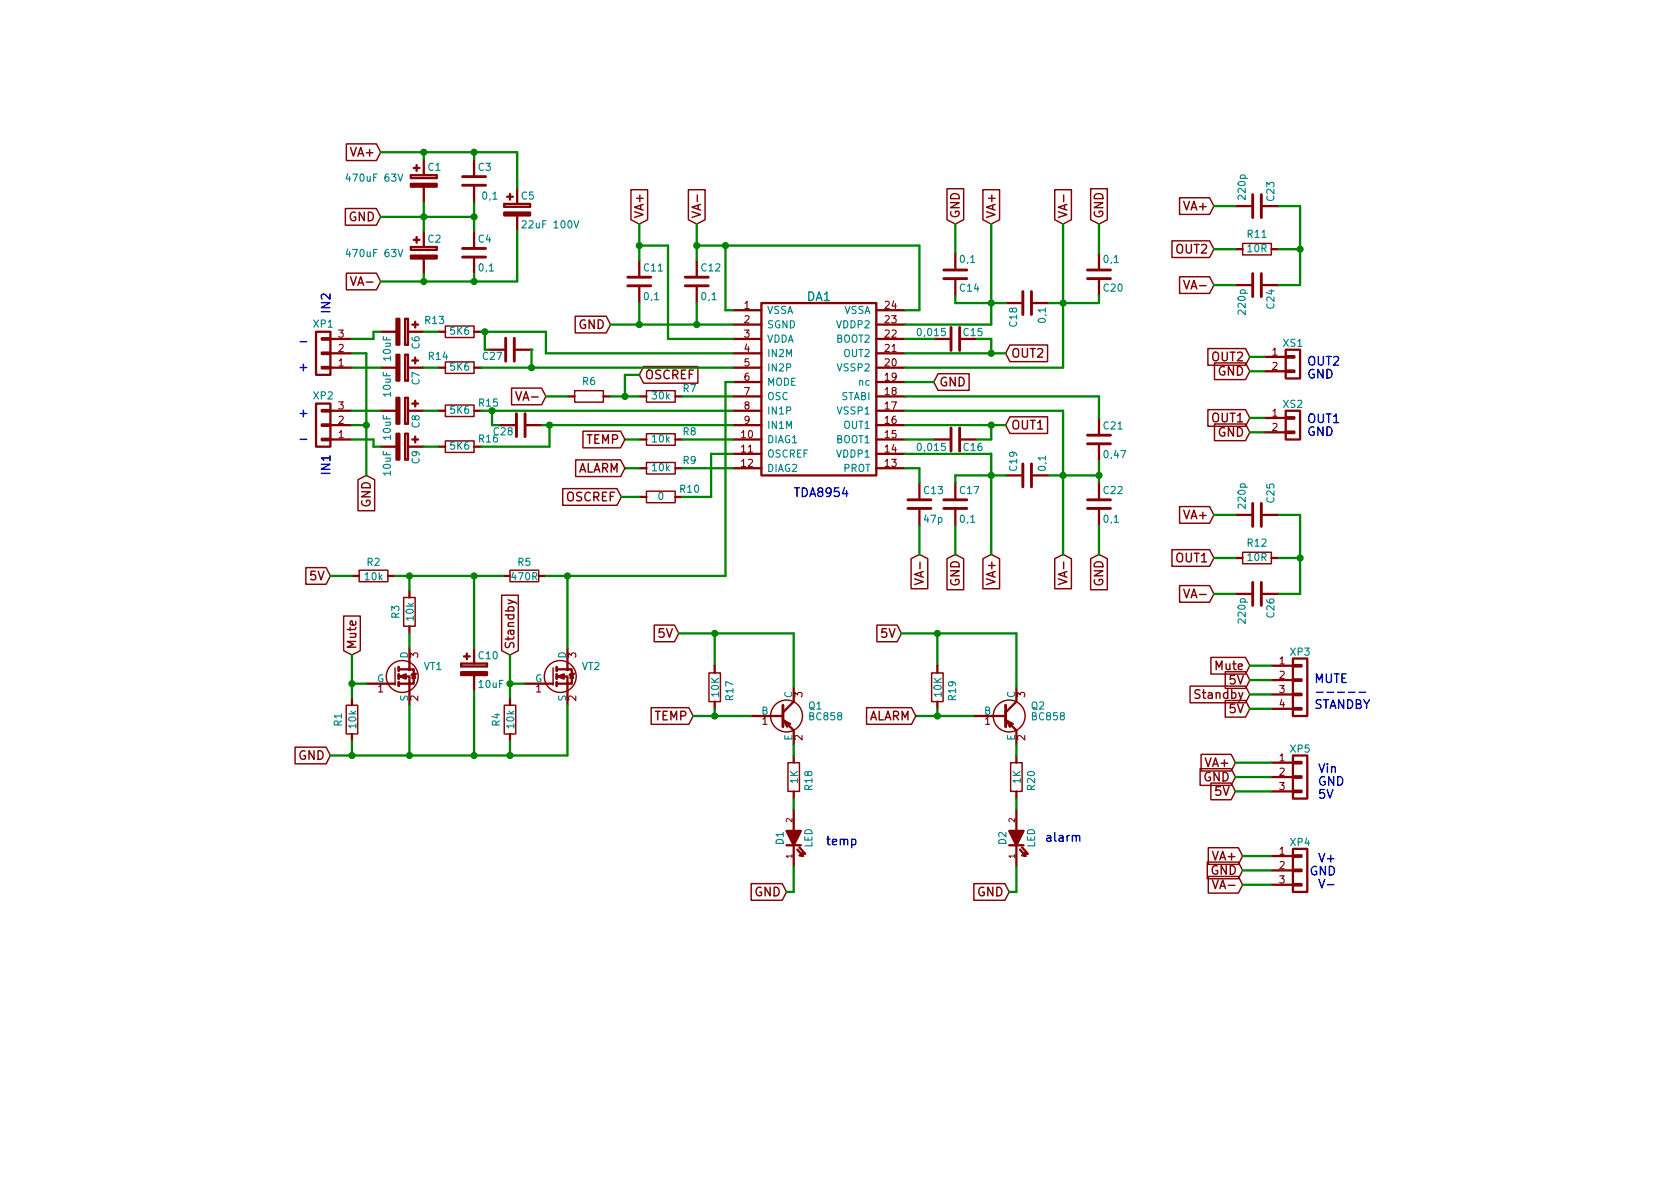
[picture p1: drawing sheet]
EESchema Schematic File Version 4
LIBS:RDC2-0036-cache
EELAYER 26 0
EELAYER END
$Descr A4 11693 8268
encoding utf-8
Sheet 1 1
Title ""
Date ""
Rev ""
Comp ""
Comment1 ""
Comment2 ""
Comment3 ""
Comment4 ""
$EndDescr
$Comp
L RDC2-0036-rescue:TDA8954 DA1
U 1 1
P 5700 2700
F 0 "DA1" H 5700 3350 60  0000 C CNN
F 1 "TDA8954" H 5700 2000 60  0001 C CNN
F 2 "NewComponents:HSOP24" H 5800 2750 60  0001 C CNN
F 3 "" H 5800 2750 60  0000 C CNN
	1    5700 2700
	-1   0    0    -1  
$EndComp
$Comp
L Device:CP C6
U 1 1
P 2800 2300
F 0 "C6" H 2825 2400 50  0000 L CNN
F 1 "10uF" H 2825 2200 50  0000 L CNN
F 2 "NewComponents:TantalC_SizeA_EIA-3216_HandSoldering_mm" H 2838 2150 50  0001 C CNN
F 3 "" H 2800 2300 50  0000 C CNN
	1    2800 2300
	0    1    1    0   
$EndComp
$Comp
L Device:CP C7
U 1 1
P 2800 2550
F 0 "C7" H 2825 2650 50  0000 L CNN
F 1 "10uF" H 2825 2450 50  0000 L CNN
F 2 "NewComponents:TantalC_SizeA_EIA-3216_HandSoldering_mm" H 2838 2400 50  0001 C CNN
F 3 "" H 2800 2550 50  0000 C CNN
	1    2800 2550
	0    1    1    0   
$EndComp
$Comp
L Device:CP C8
U 1 1
P 2800 2850
F 0 "C8" H 2825 2950 50  0000 L CNN
F 1 "10uF" H 2825 2750 50  0000 L CNN
F 2 "NewComponents:TantalC_SizeA_EIA-3216_HandSoldering_mm" H 2838 2700 50  0001 C CNN
F 3 "" H 2800 2850 50  0000 C CNN
	1    2800 2850
	0    1    1    0   
$EndComp
$Comp
L Device:CP C9
U 1 1
P 2800 3100
F 0 "C9" H 2825 3200 50  0000 L CNN
F 1 "10uF" H 2825 3000 50  0000 L CNN
F 2 "NewComponents:TantalC_SizeA_EIA-3216_HandSoldering_mm" H 2838 2950 50  0001 C CNN
F 3 "" H 2800 3100 50  0000 C CNN
	1    2800 3100
	0    1    1    0   
$EndComp
Text GLabel 4250 2250 0    60   Input ~ 0
GND
$Comp
L conn:CONN_01X03 XP1
U 1 1
P 2250 2450
F 0 "XP1" H 2250 2250 50  0000 C CNN
F 1 "CONN_01X03" V 2350 2450 50  0001 C CNN
F 2 "NewComponents:Pin_Header_Straight_1x03_mm" H 2250 2450 50  0001 C CNN
F 3 "" H 2250 2450 50  0000 C CNN
	1    2250 2450
	-1   0    0    1   
$EndComp
$Comp
L conn:CONN_01X03 XP2
U 1 1
P 2250 2950
F 0 "XP2" H 2250 2750 50  0000 C CNN
F 1 "CONN_01X03" V 2350 2950 50  0001 C CNN
F 2 "NewComponents:Pin_Header_Straight_1x03_mm" H 2250 2950 50  0001 C CNN
F 3 "" H 2250 2950 50  0000 C CNN
	1    2250 2950
	-1   0    0    1   
$EndComp
Text GLabel 2550 3300 3    60   Input ~ 0
GND
Text GLabel 6500 2650 2    60   Input ~ 0
GND
$Comp
L Device:C C12
U 1 1
P 4850 1950
F 0 "C12" H 4875 2050 50  0000 L CNN
F 1 "0,1" H 4875 1850 50  0000 L CNN
F 2 "Capacitors_SMD:C_0603_HandSoldering" H 4888 1800 50  0001 C CNN
F 3 "" H 4850 1950 50  0000 C CNN
	1    4850 1950
	1    0    0    -1  
$EndComp
$Comp
L Device:C C11
U 1 1
P 4450 1950
F 0 "C11" H 4475 2050 50  0000 L CNN
F 1 "0,1" H 4475 1850 50  0000 L CNN
F 2 "Capacitors_SMD:C_0603_HandSoldering" H 4488 1800 50  0001 C CNN
F 3 "" H 4450 1950 50  0000 C CNN
	1    4450 1950
	1    0    0    -1  
$EndComp
Text GLabel 4450 1550 1    60   Input ~ 0
VA+
Text GLabel 4850 1550 1    60   Input ~ 0
VA-
$Comp
L Device:C C19
U 1 1
P 7150 3300
F 0 "C19" H 7175 3400 50  0000 L CNN
F 1 "0,1" H 7175 3200 50  0000 L CNN
F 2 "Resistors_SMD:R_1206_HandSoldering" H 7188 3150 50  0001 C CNN
F 3 "" H 7150 3300 50  0000 C CNN
	1    7150 3300
	0    -1   -1   0   
$EndComp
$Comp
L Device:C C17
U 1 1
P 6650 3500
F 0 "C17" H 6675 3600 50  0000 L CNN
F 1 "0,1" H 6675 3400 50  0000 L CNN
F 2 "Capacitors_SMD:C_0603_HandSoldering" H 6688 3350 50  0001 C CNN
F 3 "" H 6650 3500 50  0000 C CNN
	1    6650 3500
	1    0    0    -1  
$EndComp
$Comp
L Device:C C22
U 1 1
P 7650 3500
F 0 "C22" H 7675 3600 50  0000 L CNN
F 1 "0,1" H 7675 3400 50  0000 L CNN
F 2 "Capacitors_SMD:C_0603_HandSoldering" H 7688 3350 50  0001 C CNN
F 3 "" H 7650 3500 50  0000 C CNN
	1    7650 3500
	1    0    0    -1  
$EndComp
Text GLabel 6650 3850 3    60   Input ~ 0
GND
Text GLabel 7650 3850 3    60   Input ~ 0
GND
Text GLabel 6900 3850 3    60   Input ~ 0
VA+
Text GLabel 7400 3850 3    60   Input ~ 0
VA-
$Comp
L Device:C C13
U 1 1
P 6400 3500
F 0 "C13" H 6425 3600 50  0000 L CNN
F 1 "47p" H 6425 3400 50  0000 L CNN
F 2 "Capacitors_SMD:C_0603_HandSoldering" H 6438 3350 50  0001 C CNN
F 3 "" H 6400 3500 50  0000 C CNN
	1    6400 3500
	1    0    0    -1  
$EndComp
Text GLabel 6400 3850 3    60   Input ~ 0
VA-
$Comp
L Device:C C21
U 1 1
P 7650 3050
F 0 "C21" H 7675 3150 50  0000 L CNN
F 1 "0,47" H 7675 2950 50  0000 L CNN
F 2 "Capacitors_SMD:C_0603_HandSoldering" H 7688 2900 50  0001 C CNN
F 3 "" H 7650 3050 50  0000 C CNN
	1    7650 3050
	1    0    0    -1  
$EndComp
$Comp
L Device:C C18
U 1 1
P 7150 2100
F 0 "C18" H 7175 2200 50  0000 L CNN
F 1 "0,1" H 7175 2000 50  0000 L CNN
F 2 "Resistors_SMD:R_1206_HandSoldering" H 7188 1950 50  0001 C CNN
F 3 "" H 7150 2100 50  0000 C CNN
	1    7150 2100
	0    -1   1    0   
$EndComp
$Comp
L Device:C C14
U 1 1
P 6650 1900
F 0 "C14" H 6675 2000 50  0000 L CNN
F 1 "0,1" H 6675 1800 50  0000 L CNN
F 2 "Capacitors_SMD:C_0603_HandSoldering" H 6688 1750 50  0001 C CNN
F 3 "" H 6650 1900 50  0000 C CNN
	1    6650 1900
	1    0    0    1   
$EndComp
$Comp
L Device:C C20
U 1 1
P 7650 1900
F 0 "C20" H 7675 2000 50  0000 L CNN
F 1 "0,1" H 7675 1800 50  0000 L CNN
F 2 "Capacitors_SMD:C_0603_HandSoldering" H 7688 1750 50  0001 C CNN
F 3 "" H 7650 1900 50  0000 C CNN
	1    7650 1900
	1    0    0    1   
$EndComp
Text GLabel 6650 1550 1    60   Input ~ 0
GND
Text GLabel 7650 1550 1    60   Input ~ 0
GND
Text GLabel 6900 1550 1    60   Input ~ 0
VA+
Text GLabel 7400 1550 1    60   Input ~ 0
VA-
$Comp
L Device:R R8
U 1 1
P 4600 3050
F 0 "R8" V 4650 2850 50  0000 C CNN
F 1 "10k" V 4600 3050 50  0000 C CNN
F 2 "Resistors_SMD:R_0603_HandSoldering" V 4530 3050 50  0001 C CNN
F 3 "" H 4600 3050 50  0000 C CNN
	1    4600 3050
	0    -1   -1   0   
$EndComp
$Comp
L Device:R R9
U 1 1
P 4600 3250
F 0 "R9" V 4650 3050 50  0000 C CNN
F 1 "10k" V 4600 3250 50  0000 C CNN
F 2 "Resistors_SMD:R_0603_HandSoldering" V 4530 3250 50  0001 C CNN
F 3 "" H 4600 3250 50  0000 C CNN
	1    4600 3250
	0    -1   -1   0   
$EndComp
Text GLabel 4725 4400 0    60   Input ~ 0
5V
$Comp
L Device:R R7
U 1 1
P 4600 2750
F 0 "R7" V 4650 2550 50  0000 C CNN
F 1 "30k" V 4600 2750 50  0000 C CNN
F 2 "Capacitors_SMD:C_0805_HandSoldering" V 4530 2750 50  0001 C CNN
F 3 "" H 4600 2750 50  0000 C CNN
	1    4600 2750
	0    -1   -1   0   
$EndComp
Text GLabel 3800 2750 0    60   Input ~ 0
VA-
$Comp
L Device:R R10
U 1 1
P 4600 3450
F 0 "R10" V 4650 3250 50  0000 C CNN
F 1 "0" V 4600 3450 50  0000 C CNN
F 2 "Capacitors_SMD:C_0402" V 4530 3450 50  0001 C CNN
F 3 "" H 4600 3450 50  0000 C CNN
	1    4600 3450
	0    -1   -1   0   
$EndComp
$Comp
L Device:R R6
U 1 1
P 4100 2750
F 0 "R6" V 4200 2750 50  0000 C CNN
F 1 "R" V 4100 2750 50  0001 C CNN
F 2 "Capacitors_SMD:C_0402" V 4030 2750 50  0001 C CNN
F 3 "" H 4100 2750 50  0000 C CNN
	1    4100 2750
	0    -1   -1   0   
$EndComp
Text GLabel 4325 3450 0    60   Input ~ 0
OSCREF
Text GLabel 4450 2600 2    60   Input ~ 0
OSCREF
$Comp
L Device:CP C1
U 1 1
P 2950 1250
F 0 "C1" H 2975 1350 50  0000 L CNN
F 1 "470uF 63V" H 2400 1275 50  0000 L CNN
F 2 "Capacitors_ThroughHole:C_Radial_D16_L25_P7.5" H 2988 1100 50  0001 C CNN
F 3 "" H 2950 1250 50  0000 C CNN
	1    2950 1250
	1    0    0    -1  
$EndComp
$Comp
L Device:CP C2
U 1 1
P 2950 1750
F 0 "C2" H 2975 1850 50  0000 L CNN
F 1 "470uF 63V" H 2400 1750 50  0000 L CNN
F 2 "Capacitors_ThroughHole:C_Radial_D16_L25_P7.5" H 2988 1600 50  0001 C CNN
F 3 "" H 2950 1750 50  0000 C CNN
	1    2950 1750
	1    0    0    -1  
$EndComp
Text GLabel 2650 1050 0    60   Input ~ 0
VA+
Text GLabel 2650 1950 0    60   Input ~ 0
VA-
Text GLabel 2650 1500 0    60   Input ~ 0
GND
$Comp
L Device:CP C5
U 1 1
P 3600 1450
F 0 "C5" H 3625 1550 50  0000 L CNN
F 1 "22uF 100V" H 3625 1350 50  0000 L CNN
F 2 "Capacitors_ThroughHole:C_Radial_D8_L11.5_P3.5" H 3638 1300 50  0001 C CNN
F 3 "" H 3600 1450 50  0000 C CNN
	1    3600 1450
	1    0    0    -1  
$EndComp
$Comp
L Device:R R12
U 1 1
P 8750 3875
F 0 "R12" V 8850 3875 50  0000 C CNN
F 1 "10R" V 8750 3875 50  0000 C CNN
F 2 "Resistors_SMD:R_0603_HandSoldering" V 8680 3875 50  0001 C CNN
F 3 "" H 8750 3875 50  0000 C CNN
	1    8750 3875
	0    -1   -1   0   
$EndComp
$Comp
L Device:C C26
U 1 1
P 8750 4125
F 0 "C26" H 8775 4225 50  0000 L CNN
F 1 "220p" H 8775 4025 50  0000 L CNN
F 2 "Capacitors_SMD:C_0603_HandSoldering" H 8788 3975 50  0001 C CNN
F 3 "" H 8750 4125 50  0000 C CNN
	1    8750 4125
	0    1    1    0   
$EndComp
$Comp
L Device:C C25
U 1 1
P 8750 3575
F 0 "C25" H 8525 3675 50  0000 L CNN
F 1 "220p" H 8525 3475 50  0000 L CNN
F 2 "Capacitors_SMD:C_0603_HandSoldering" H 8788 3425 50  0001 C CNN
F 3 "" H 8750 3575 50  0000 C CNN
	1    8750 3575
	0    1    1    0   
$EndComp
Text GLabel 8450 4125 0    60   Input ~ 0
VA-
Text GLabel 8450 3575 0    60   Input ~ 0
VA+
$Comp
L Device:C C16
U 1 1
P 6650 3050
F 0 "C16" V 6700 3100 50  0000 L CNN
F 1 "0,015" V 6700 2775 50  0000 L CNN
F 2 "Capacitors_SMD:C_0603_HandSoldering" H 6688 2900 50  0001 C CNN
F 3 "" H 6650 3050 50  0000 C CNN
	1    6650 3050
	0    1    1    0   
$EndComp
Text GLabel 7000 2950 2    60   Input ~ 0
OUT1
Text GLabel 8450 3875 0    60   Input ~ 0
OUT1
$Comp
L conn:CONN_01X02 XS2
U 1 1
P 9000 2950
F 0 "XS2" H 9000 3100 50  0000 C CNN
F 1 "CONN_01X02" V 9100 2950 50  0001 C CNN
F 2 "NewComponents:Clem_2Pos_P5" H 9000 2950 50  0001 C CNN
F 3 "" H 9000 2950 50  0000 C CNN
	1    9000 2950
	1    0    0    -1  
$EndComp
Text GLabel 8700 3000 0    60   Input ~ 0
GND
$Comp
L Device:R R11
U 1 1
P 8750 1725
F 0 "R11" V 8850 1725 50  0000 C CNN
F 1 "10R" V 8750 1725 50  0000 C CNN
F 2 "Resistors_SMD:R_0603_HandSoldering" V 8680 1725 50  0001 C CNN
F 3 "" H 8750 1725 50  0000 C CNN
	1    8750 1725
	0    -1   -1   0   
$EndComp
$Comp
L Device:C C24
U 1 1
P 8750 1975
F 0 "C24" H 8775 2075 50  0000 L CNN
F 1 "220p" H 8775 1875 50  0000 L CNN
F 2 "Capacitors_SMD:C_0603_HandSoldering" H 8788 1825 50  0001 C CNN
F 3 "" H 8750 1975 50  0000 C CNN
	1    8750 1975
	0    1    1    0   
$EndComp
$Comp
L Device:C C23
U 1 1
P 8750 1425
F 0 "C23" H 8575 1525 50  0000 L CNN
F 1 "220p" H 8525 1325 50  0000 L CNN
F 2 "Capacitors_SMD:C_0603_HandSoldering" H 8788 1275 50  0001 C CNN
F 3 "" H 8750 1425 50  0000 C CNN
	1    8750 1425
	0    1    1    0   
$EndComp
Text GLabel 8450 1975 0    60   Input ~ 0
VA-
Text GLabel 8450 1425 0    60   Input ~ 0
VA+
Text GLabel 8450 1725 0    60   Input ~ 0
OUT2
$Comp
L conn:CONN_01X02 XS1
U 1 1
P 9000 2525
F 0 "XS1" H 9000 2675 50  0000 C CNN
F 1 "CONN_01X02" V 9100 2525 50  0001 C CNN
F 2 "NewComponents:Clem_2Pos_P5" H 9000 2525 50  0001 C CNN
F 3 "" H 9000 2525 50  0000 C CNN
	1    9000 2525
	1    0    0    -1  
$EndComp
Text GLabel 8700 2575 0    60   Input ~ 0
GND
Text GLabel 7000 2450 2    60   Input ~ 0
OUT2
$Comp
L Device:C C15
U 1 1
P 6650 2350
F 0 "C15" V 6600 2400 50  0000 L CNN
F 1 "0,015" V 6600 2075 50  0000 L CNN
F 2 "Capacitors_SMD:C_0603_HandSoldering" H 6688 2200 50  0001 C CNN
F 3 "" H 6650 2350 50  0000 C CNN
	1    6650 2350
	0    1    1    0   
$EndComp
$Comp
L transistors:BSS138 VT1
U 1 1
P 2750 4700
F 0 "VT1" H 2950 4775 50  0000 L CNN
F 1 "BSS138" H 2950 4700 50  0001 L CNN
F 2 "NewComponents:SOT-23_mm" H 2950 4625 50  0001 L CIN
F 3 "" H 2750 4700 50  0000 L CNN
	1    2750 4700
	1    0    0    -1  
$EndComp
$Comp
L Device:R R1
U 1 1
P 2450 5000
F 0 "R1" V 2350 5000 50  0000 C CNN
F 1 "10k" V 2450 5000 50  0000 C CNN
F 2 "Resistors_SMD:R_0603_HandSoldering" V 2380 5000 50  0001 C CNN
F 3 "" H 2450 5000 50  0000 C CNN
	1    2450 5000
	1    0    0    -1  
$EndComp
$Comp
L Device:R R3
U 1 1
P 2850 4250
F 0 "R3" V 2750 4250 50  0000 C CNN
F 1 "10k" V 2850 4250 50  0000 C CNN
F 2 "Resistors_SMD:R_0603_HandSoldering" V 2780 4250 50  0001 C CNN
F 3 "" H 2850 4250 50  0000 C CNN
	1    2850 4250
	1    0    0    -1  
$EndComp
$Comp
L Device:R R2
U 1 1
P 2600 4000
F 0 "R2" V 2500 4000 50  0000 C CNN
F 1 "10k" V 2600 4000 50  0000 C CNN
F 2 "Resistors_SMD:R_0603_HandSoldering" V 2530 4000 50  0001 C CNN
F 3 "" H 2600 4000 50  0000 C CNN
	1    2600 4000
	0    1    1    0   
$EndComp
Text GLabel 2300 4000 0    60   Input ~ 0
5V
$Comp
L Device:CP C10
U 1 1
P 3300 4650
F 0 "C10" H 3325 4750 50  0000 L CNN
F 1 "10uF" H 3325 4550 50  0000 L CNN
F 2 "NewComponents:TantalC_SizeA_EIA-3216_HandSoldering_mm" H 3338 4500 50  0001 C CNN
F 3 "" H 3300 4650 50  0000 C CNN
	1    3300 4650
	1    0    0    -1  
$EndComp
Text GLabel 2300 5250 0    60   Input ~ 0
GND
$Comp
L Device:R R5
U 1 1
P 3650 4000
F 0 "R5" V 3550 4000 50  0000 C CNN
F 1 "470R" V 3650 4000 50  0000 C CNN
F 2 "Resistors_SMD:R_0603_HandSoldering" V 3580 4000 50  0001 C CNN
F 3 "" H 3650 4000 50  0000 C CNN
	1    3650 4000
	0    1    1    0   
$EndComp
$Comp
L transistors:BSS138 VT2
U 1 1
P 3850 4700
F 0 "VT2" H 4050 4775 50  0000 L CNN
F 1 "BSS138" H 4050 4700 50  0001 L CNN
F 2 "NewComponents:SOT-23_mm" H 4050 4625 50  0001 L CIN
F 3 "" H 3850 4700 50  0000 L CNN
	1    3850 4700
	1    0    0    -1  
$EndComp
$Comp
L Device:R R4
U 1 1
P 3550 5000
F 0 "R4" V 3450 5000 50  0000 C CNN
F 1 "10k" V 3550 5000 50  0000 C CNN
F 2 "Resistors_SMD:R_0603_HandSoldering" V 3480 5000 50  0001 C CNN
F 3 "" H 3550 5000 50  0000 C CNN
	1    3550 5000
	1    0    0    -1  
$EndComp
Text GLabel 2450 4550 1    60   Input ~ 0
Mute
Text GLabel 3550 4550 1    60   Input ~ 0
Standby
Text GLabel 8700 4625 0    60   Input ~ 0
Mute
Text GLabel 8700 4725 0    60   Input ~ 0
5V
Text GLabel 8700 4825 0    60   Input ~ 0
Standby
$Comp
L conn:CONN_01X03 XP4
U 1 1
P 9050 6050
F 0 "XP4" H 9050 6250 50  0000 C CNN
F 1 "CONN_01X03" V 9150 6050 50  0001 C CNN
F 2 "NewComponents:Pin_Header_Straight_1x03_mm" H 9050 6050 50  0001 C CNN
F 3 "" H 9050 6050 50  0000 C CNN
	1    9050 6050
	1    0    0    -1  
$EndComp
Text GLabel 8650 6050 0    60   Input ~ 0
GND
Text GLabel 8650 5950 0    60   Input ~ 0
VA+
Text GLabel 8650 6150 0    60   Input ~ 0
VA-
$Comp
L Device:C C4
U 1 1
P 3300 1750
F 0 "C4" H 3325 1850 50  0000 L CNN
F 1 "0,1" H 3325 1650 50  0000 L CNN
F 2 "Capacitors_SMD:C_1210_HandSoldering" H 3338 1600 50  0001 C CNN
F 3 "" H 3300 1750 50  0000 C CNN
	1    3300 1750
	1    0    0    -1  
$EndComp
$Comp
L Device:C C3
U 1 1
P 3300 1250
F 0 "C3" H 3325 1350 50  0000 L CNN
F 1 "0,1" H 3350 1150 50  0000 L CNN
F 2 "Capacitors_SMD:C_1210_HandSoldering" H 3338 1100 50  0001 C CNN
F 3 "" H 3300 1250 50  0000 C CNN
	1    3300 1250
	1    0    0    -1  
$EndComp
Text GLabel 8700 4925 0    60   Input ~ 0
5V
$Comp
L conn:CONN_01X03 XP5
U 1 1
P 9050 5400
F 0 "XP5" H 9050 5600 50  0000 C CNN
F 1 "CONN_01X03" V 9150 5400 50  0001 C CNN
F 2 "NewComponents:Pin_Header_Straight_1x03_mm" H 9050 5400 50  0001 C CNN
F 3 "" H 9050 5400 50  0000 C CNN
	1    9050 5400
	1    0    0    -1  
$EndComp
Text GLabel 8600 5400 0    60   Input ~ 0
GND
Text GLabel 8600 5500 0    60   Input ~ 0
5V
Text GLabel 8600 5300 0    60   Input ~ 0
VA+
$Comp
L conn:CONN_01X04 XP3
U 1 1
P 9050 4775
F 0 "XP3" H 9050 5025 50  0000 C CNN
F 1 "CONN_01X04" V 9150 4775 50  0001 C CNN
F 2 "NewComponents:Pin_Header_Straight_1x04_mm" H 9050 4775 50  0001 C CNN
F 3 "" H 9050 4775 50  0000 C CNN
	1    9050 4775
	1    0    0    -1  
$EndComp
Text GLabel 8700 2475 0    60   Input ~ 0
OUT2
Text GLabel 8700 2900 0    60   Input ~ 0
OUT1
$Comp
L Device:R R13
U 1 1
P 3200 2300
F 0 "R13" V 3275 2475 50  0000 C CNN
F 1 "5K6" V 3200 2300 50  0000 C CNN
F 2 "Resistors_SMD:R_0603_HandSoldering" V 3130 2300 50  0001 C CNN
F 3 "" H 3200 2300 50  0000 C CNN
	1    3200 2300
	0    -1   -1   0   
$EndComp
$Comp
L Device:R R16
U 1 1
P 3200 3100
F 0 "R16" V 3250 2900 50  0000 C CNN
F 1 "5K6" V 3200 3100 50  0000 C CNN
F 2 "Resistors_SMD:R_0603_HandSoldering" V 3130 3100 50  0001 C CNN
F 3 "" H 3200 3100 50  0000 C CNN
	1    3200 3100
	0    -1   -1   0   
$EndComp
$Comp
L Device:C C27
U 1 1
P 3550 2425
F 0 "C27" V 3500 2475 50  0000 L CNN
F 1 "C" H 3575 2325 50  0001 L CNN
F 2 "Capacitors_SMD:C_0603_HandSoldering" H 3588 2275 50  0001 C CNN
F 3 "" H 3550 2425 50  0000 C CNN
	1    3550 2425
	0    -1   -1   0   
$EndComp
$Comp
L Device:R R14
U 1 1
P 3200 2550
F 0 "R14" V 3275 2700 50  0000 C CNN
F 1 "5K6" V 3200 2550 50  0000 C CNN
F 2 "Resistors_SMD:R_0603_HandSoldering" V 3130 2550 50  0001 C CNN
F 3 "" H 3200 2550 50  0000 C CNN
	1    3200 2550
	0    -1   -1   0   
$EndComp
$Comp
L Device:R R15
U 1 1
P 3200 2850
F 0 "R15" V 3250 2650 50  0000 C CNN
F 1 "5K6" V 3200 2850 50  0000 C CNN
F 2 "Resistors_SMD:R_0603_HandSoldering" V 3130 2850 50  0001 C CNN
F 3 "" H 3200 2850 50  0000 C CNN
	1    3200 2850
	0    -1   -1   0   
$EndComp
Wire Wire Line
	4250 2250 4450 2250
Wire Wire Line
	3050 2300 2950 2300
Wire Wire Line
	2950 3100 3050 3100
Wire Wire Line
	2450 2450 2550 2450
Wire Wire Line
	2550 2450 2550 2950
Wire Wire Line
	2450 2550 2650 2550
Wire Wire Line
	2450 2850 2650 2850
Wire Wire Line
	2450 3050 2600 3050
Wire Wire Line
	2600 3050 2600 3100
Wire Wire Line
	2600 3100 2650 3100
Wire Wire Line
	2450 2350 2600 2350
Wire Wire Line
	2600 2350 2600 2300
Wire Wire Line
	2600 2300 2650 2300
Wire Wire Line
	2450 2950 2550 2950
Connection ~ 2550 2950
Wire Wire Line
	6300 2650 6500 2650
Wire Wire Line
	4850 2100 4850 2250
Connection ~ 4850 2250
Wire Wire Line
	4450 2100 4450 2250
Connection ~ 4450 2250
Wire Wire Line
	4850 1550 4850 1700
Wire Wire Line
	5100 2150 5050 2150
Wire Wire Line
	5050 2150 5050 1700
Wire Wire Line
	4850 1700 5050 1700
Connection ~ 4850 1700
Wire Wire Line
	6400 1700 6400 2150
Wire Wire Line
	6400 2150 6300 2150
Connection ~ 5050 1700
Wire Wire Line
	4450 1550 4450 1700
Wire Wire Line
	4450 1700 4650 1700
Wire Wire Line
	4650 1700 4650 2350
Wire Wire Line
	4650 2350 5100 2350
Connection ~ 4450 1700
Wire Wire Line
	6400 3850 6400 3650
Wire Wire Line
	6300 3250 6400 3250
Wire Wire Line
	6400 3250 6400 3350
Wire Wire Line
	6300 3150 6900 3150
Wire Wire Line
	6900 3150 6900 3300
Wire Wire Line
	6650 3350 6650 3300
Wire Wire Line
	6650 3300 6900 3300
Connection ~ 6900 3300
Wire Wire Line
	6650 3650 6650 3850
Wire Wire Line
	7400 2850 7400 3300
Wire Wire Line
	7400 2850 6300 2850
Wire Wire Line
	7300 3300 7400 3300
Connection ~ 7400 3300
Wire Wire Line
	7650 3200 7650 3300
Wire Wire Line
	7650 3650 7650 3850
Connection ~ 7650 3300
Wire Wire Line
	7650 2900 7650 2750
Wire Wire Line
	7650 2750 6300 2750
Wire Wire Line
	6650 2050 6650 2100
Wire Wire Line
	6650 2100 6900 2100
Connection ~ 6900 2100
Wire Wire Line
	6650 1750 6650 1550
Wire Wire Line
	7400 1550 7400 2100
Wire Wire Line
	7300 2100 7400 2100
Connection ~ 7400 2100
Wire Wire Line
	7650 2100 7650 2050
Wire Wire Line
	7650 1750 7650 1550
Wire Wire Line
	6900 1550 6900 2100
Wire Wire Line
	6900 2250 6300 2250
Wire Wire Line
	7400 2550 6300 2550
Wire Wire Line
	4750 3050 5100 3050
Wire Wire Line
	4750 3250 5100 3250
Wire Wire Line
	4350 3050 4450 3050
Wire Wire Line
	4450 3250 4350 3250
Wire Wire Line
	4750 2750 5100 2750
Wire Wire Line
	5100 3150 4950 3150
Wire Wire Line
	4950 3150 4950 3450
Wire Wire Line
	4950 3450 4750 3450
Wire Wire Line
	4250 2750 4350 2750
Wire Wire Line
	3950 2750 3800 2750
Wire Wire Line
	4325 3450 4450 3450
Wire Wire Line
	4450 2600 4350 2600
Wire Wire Line
	4350 2600 4350 2750
Connection ~ 4350 2750
Wire Wire Line
	2650 1050 2950 1050
Wire Wire Line
	3600 1050 3600 1300
Wire Wire Line
	2950 1100 2950 1050
Connection ~ 2950 1050
Wire Wire Line
	3600 1950 3600 1600
Wire Wire Line
	2650 1950 2950 1950
Wire Wire Line
	2950 1900 2950 1950
Connection ~ 2950 1950
Wire Wire Line
	2950 1400 2950 1500
Wire Wire Line
	2650 1500 2950 1500
Connection ~ 2950 1500
Wire Wire Line
	6300 2950 6900 2950
Wire Wire Line
	6300 3050 6500 3050
Wire Wire Line
	8450 3575 8600 3575
Wire Wire Line
	8600 3875 8450 3875
Wire Wire Line
	8450 4125 8600 4125
Wire Wire Line
	8900 3575 9050 3575
Wire Wire Line
	9050 3575 9050 3875
Wire Wire Line
	9050 4125 8900 4125
Connection ~ 9050 3875
Wire Wire Line
	6800 3050 6900 3050
Wire Wire Line
	6900 3050 6900 2950
Connection ~ 6900 2950
Wire Wire Line
	8700 3000 8800 3000
Wire Wire Line
	8450 1425 8600 1425
Wire Wire Line
	8600 1725 8450 1725
Wire Wire Line
	8450 1975 8600 1975
Wire Wire Line
	8900 1425 9050 1425
Wire Wire Line
	9050 1425 9050 1725
Wire Wire Line
	9050 1975 8900 1975
Connection ~ 9050 1725
Wire Wire Line
	8700 2575 8800 2575
Wire Wire Line
	6300 2350 6500 2350
Wire Wire Line
	6300 2450 6900 2450
Wire Wire Line
	6800 2350 6900 2350
Wire Wire Line
	6900 2350 6900 2450
Connection ~ 6900 2450
Wire Wire Line
	2300 5250 2450 5250
Wire Wire Line
	3950 5250 3950 4900
Wire Wire Line
	3550 5150 3550 5250
Connection ~ 3550 5250
Wire Wire Line
	2450 5150 2450 5250
Connection ~ 2450 5250
Wire Wire Line
	2850 4900 2850 5250
Connection ~ 2850 5250
Wire Wire Line
	2450 4550 2450 4750
Wire Wire Line
	2450 4750 2550 4750
Wire Wire Line
	3550 4550 3550 4750
Wire Wire Line
	3550 4750 3650 4750
Wire Wire Line
	3300 4800 3300 5250
Connection ~ 3300 5250
Wire Wire Line
	2850 4500 2850 4400
Wire Wire Line
	2750 4000 2850 4000
Wire Wire Line
	2850 4100 2850 4000
Connection ~ 2850 4000
Wire Wire Line
	2450 4000 2300 4000
Wire Wire Line
	3300 4500 3300 4000
Connection ~ 3300 4000
Wire Wire Line
	3800 4000 3950 4000
Wire Wire Line
	3950 4000 3950 4500
Wire Wire Line
	5100 2650 5050 2650
Wire Wire Line
	5050 2650 5050 4000
Connection ~ 3950 4000
Connection ~ 3550 4750
Connection ~ 2450 4750
Wire Wire Line
	8650 5950 8850 5950
Wire Wire Line
	8850 6050 8650 6050
Wire Wire Line
	8650 6150 8850 6150
Wire Wire Line
	3300 1100 3300 1050
Connection ~ 3300 1050
Wire Wire Line
	3300 1400 3300 1500
Connection ~ 3300 1500
Wire Wire Line
	3300 1900 3300 1950
Connection ~ 3300 1950
Wire Wire Line
	8850 5300 8600 5300
Wire Wire Line
	8600 5400 8850 5400
Wire Wire Line
	8850 5500 8600 5500
Wire Wire Line
	8850 4625 8700 4625
Wire Wire Line
	8700 4725 8850 4725
Wire Wire Line
	8850 4825 8700 4825
Wire Wire Line
	8700 4925 8850 4925
Wire Wire Line
	8900 1725 9050 1725
Wire Wire Line
	8700 2475 8800 2475
Wire Wire Line
	8900 3875 9050 3875
Wire Wire Line
	8700 2900 8800 2900
Wire Wire Line
	3350 3100 3825 3100
Wire Wire Line
	5100 2450 3800 2450
Wire Wire Line
	3800 2300 3800 2450
Wire Wire Line
	3350 2300 3375 2300
Wire Wire Line
	2950 2550 3050 2550
Wire Wire Line
	3350 2550 3700 2550
Wire Wire Line
	3700 2425 3700 2550
Connection ~ 3700 2550
Wire Wire Line
	3400 2425 3375 2425
Wire Wire Line
	3375 2425 3375 2300
Connection ~ 3375 2300
Wire Wire Line
	2950 2850 3050 2850
$Comp
L Device:C C28
U 1 1
P 3625 2950
F 0 "C28" V 3575 3000 50  0000 L CNN
F 1 "C" H 3650 2850 50  0001 L CNN
F 2 "Capacitors_SMD:C_0603_HandSoldering" H 3663 2800 50  0001 C CNN
F 3 "" H 3625 2950 50  0000 C CNN
	1    3625 2950
	0    -1   -1   0   
$EndComp
Wire Wire Line
	3350 2850 3425 2850
Wire Wire Line
	3825 3100 3825 2950
Wire Wire Line
	3775 2950 3825 2950
Connection ~ 3825 2950
Wire Wire Line
	3475 2950 3425 2950
Wire Wire Line
	3425 2950 3425 2850
Connection ~ 3425 2850
Text GLabel 4350 3050 0    60   Input ~ 0
TEMP
Text GLabel 4350 3250 0    60   Input ~ 0
ALARM
Text GLabel 4825 4975 0    60   Input ~ 0
TEMP
Wire Wire Line
	4975 4625 4975 4400
Wire Wire Line
	4725 4400 4975 4400
$Comp
L transistors:BC858 Q1
U 1 1
P 5425 4975
F 0 "Q1" H 5625 5050 50  0000 L CNN
F 1 "BC858" H 5625 4975 50  0000 L CNN
F 2 "SOT-23" H 5625 4900 50  0001 L CIN
F 3 "" H 5425 4975 50  0000 L CNN
	1    5425 4975
	1    0    0    -1  
$EndComp
$Comp
L Device:R R17
U 1 1
P 4975 4775
F 0 "R17" V 5075 4750 50  0000 C CNN
F 1 "10K" V 4975 4775 50  0000 C CNN
F 2 "Resistors_SMD:R_0603_HandSoldering" V 4905 4775 50  0001 C CNN
F 3 "" H 4975 4775 50  0000 C CNN
	1    4975 4775
	1    0    0    -1  
$EndComp
Wire Wire Line
	4825 4975 4975 4975
Wire Wire Line
	4975 4925 4975 4975
Connection ~ 4975 4975
$Comp
L Device:R R18
U 1 1
P 5525 5400
F 0 "R18" V 5625 5375 50  0000 C CNN
F 1 "1K" V 5525 5400 50  0000 C CNN
F 2 "Resistors_SMD:R_0603_HandSoldering" V 5455 5400 50  0001 C CNN
F 3 "" H 5525 5400 50  0000 C CNN
	1    5525 5400
	1    0    0    -1  
$EndComp
Wire Wire Line
	5525 5175 5525 5250
Wire Wire Line
	5525 4400 5525 4775
Connection ~ 4975 4400
$Comp
L RDC2-0036-rescue:LED D1
U 1 1
P 5525 5825
F 0 "D1" H 5525 5925 50  0000 C CNN
F 1 "LED" H 5525 5725 50  0000 C CNN
F 2 "LEDs:LED_0603" H 5525 5825 50  0001 C CNN
F 3 "" H 5525 5825 50  0000 C CNN
	1    5525 5825
	0    -1   -1   0   
$EndComp
Wire Wire Line
	5525 5550 5525 5625
Text GLabel 5475 6200 0    60   Input ~ 0
GND
Wire Wire Line
	5525 6025 5525 6200
Wire Wire Line
	5525 6200 5475 6200
Text GLabel 6275 4400 0    60   Input ~ 0
5V
Wire Wire Line
	6525 4625 6525 4400
Wire Wire Line
	6275 4400 6525 4400
$Comp
L transistors:BC858 Q2
U 1 1
P 6975 4975
F 0 "Q2" H 7175 5050 50  0000 L CNN
F 1 "BC858" H 7175 4975 50  0000 L CNN
F 2 "SOT-23" H 7175 4900 50  0001 L CIN
F 3 "" H 6975 4975 50  0000 L CNN
	1    6975 4975
	1    0    0    -1  
$EndComp
$Comp
L Device:R R19
U 1 1
P 6525 4775
F 0 "R19" V 6625 4750 50  0000 C CNN
F 1 "10K" V 6525 4775 50  0000 C CNN
F 2 "Resistors_SMD:R_0603_HandSoldering" V 6455 4775 50  0001 C CNN
F 3 "" H 6525 4775 50  0000 C CNN
	1    6525 4775
	1    0    0    -1  
$EndComp
Wire Wire Line
	6375 4975 6525 4975
Wire Wire Line
	6525 4925 6525 4975
Connection ~ 6525 4975
$Comp
L Device:R R20
U 1 1
P 7075 5400
F 0 "R20" V 7175 5375 50  0000 C CNN
F 1 "1K" V 7075 5400 50  0000 C CNN
F 2 "Resistors_SMD:R_0603_HandSoldering" V 7005 5400 50  0001 C CNN
F 3 "" H 7075 5400 50  0000 C CNN
	1    7075 5400
	1    0    0    -1  
$EndComp
Wire Wire Line
	7075 5175 7075 5250
Wire Wire Line
	7075 4400 7075 4775
Connection ~ 6525 4400
$Comp
L RDC2-0036-rescue:LED D2
U 1 1
P 7075 5825
F 0 "D2" H 7075 5925 50  0000 C CNN
F 1 "LED" H 7075 5725 50  0000 C CNN
F 2 "LEDs:LED_0603" H 7075 5825 50  0001 C CNN
F 3 "" H 7075 5825 50  0000 C CNN
	1    7075 5825
	0    -1   -1   0   
$EndComp
Wire Wire Line
	7075 5550 7075 5625
Text GLabel 7025 6200 0    60   Input ~ 0
GND
Wire Wire Line
	7075 6025 7075 6200
Wire Wire Line
	7075 6200 7025 6200
Text GLabel 6375 4975 0    60   Input ~ 0
ALARM
Text Notes 5525 3450 0    60   ~ 0
TDA8954
Text Notes 9300 6175 2    60   ~ 0
V+\nGND\nV-
Text Notes 9175 5550 0    60   ~ 0
Vin\nGND\n5V
Text Notes 9150 4925 0    60   ~ 0
MUTE\n-----\nSTANDBY
Text Notes 9100 3025 0    60   ~ 0
OUT1\nGND
Text Notes 9100 2625 0    60   ~ 0
OUT2\nGND
Text Notes 7275 5850 0    60   ~ 0
alarm
Text Notes 5750 5875 0    60   ~ 0
temp
Text Notes 2075 3075 0    60   ~ 0
+\n\n-
Text Notes 2075 2575 0    60   ~ 0
-\n\n+
Text Notes 2300 3300 1    60   ~ 0
IN1
Text Notes 2300 2175 1    60   ~ 0
IN2
Wire Wire Line
	2550 2950 2550 3300
Wire Wire Line
	4850 2250 5100 2250
Wire Wire Line
	4450 2250 4850 2250
Wire Wire Line
	4850 1700 4850 1800
Wire Wire Line
	5050 1700 6400 1700
Wire Wire Line
	4450 1700 4450 1800
Wire Wire Line
	6900 3300 6900 3850
Wire Wire Line
	6900 3300 7000 3300
Wire Wire Line
	7400 3300 7400 3850
Wire Wire Line
	7400 3300 7650 3300
Wire Wire Line
	7650 3300 7650 3350
Wire Wire Line
	6900 2100 7000 2100
Wire Wire Line
	6900 2100 6900 2250
Wire Wire Line
	7400 2100 7400 2550
Wire Wire Line
	7400 2100 7650 2100
Wire Wire Line
	4350 2750 4450 2750
Wire Wire Line
	2950 1050 3300 1050
Wire Wire Line
	2950 1950 3300 1950
Wire Wire Line
	2950 1500 2950 1600
Wire Wire Line
	2950 1500 3300 1500
Wire Wire Line
	9050 3875 9050 4125
Wire Wire Line
	6900 2950 7000 2950
Wire Wire Line
	9050 1725 9050 1975
Wire Wire Line
	6900 2450 7000 2450
Wire Wire Line
	3550 5250 3950 5250
Wire Wire Line
	2450 5250 2850 5250
Wire Wire Line
	2850 5250 3300 5250
Wire Wire Line
	3300 5250 3550 5250
Wire Wire Line
	2850 4000 3300 4000
Wire Wire Line
	3300 4000 3500 4000
Wire Wire Line
	3950 4000 5050 4000
Wire Wire Line
	3550 4750 3550 4850
Wire Wire Line
	2450 4750 2450 4850
Wire Wire Line
	3300 1050 3600 1050
Wire Wire Line
	3300 1500 3300 1600
Wire Wire Line
	3300 1950 3600 1950
Wire Wire Line
	3700 2550 5100 2550
Wire Wire Line
	3375 2300 3800 2300
Wire Wire Line
	3825 2950 5100 2950
Wire Wire Line
	3425 2850 5100 2850
Wire Wire Line
	4975 4975 5225 4975
Wire Wire Line
	4975 4400 5525 4400
Wire Wire Line
	6525 4975 6775 4975
Wire Wire Line
	6525 4400 7075 4400
$EndSCHEMATC
